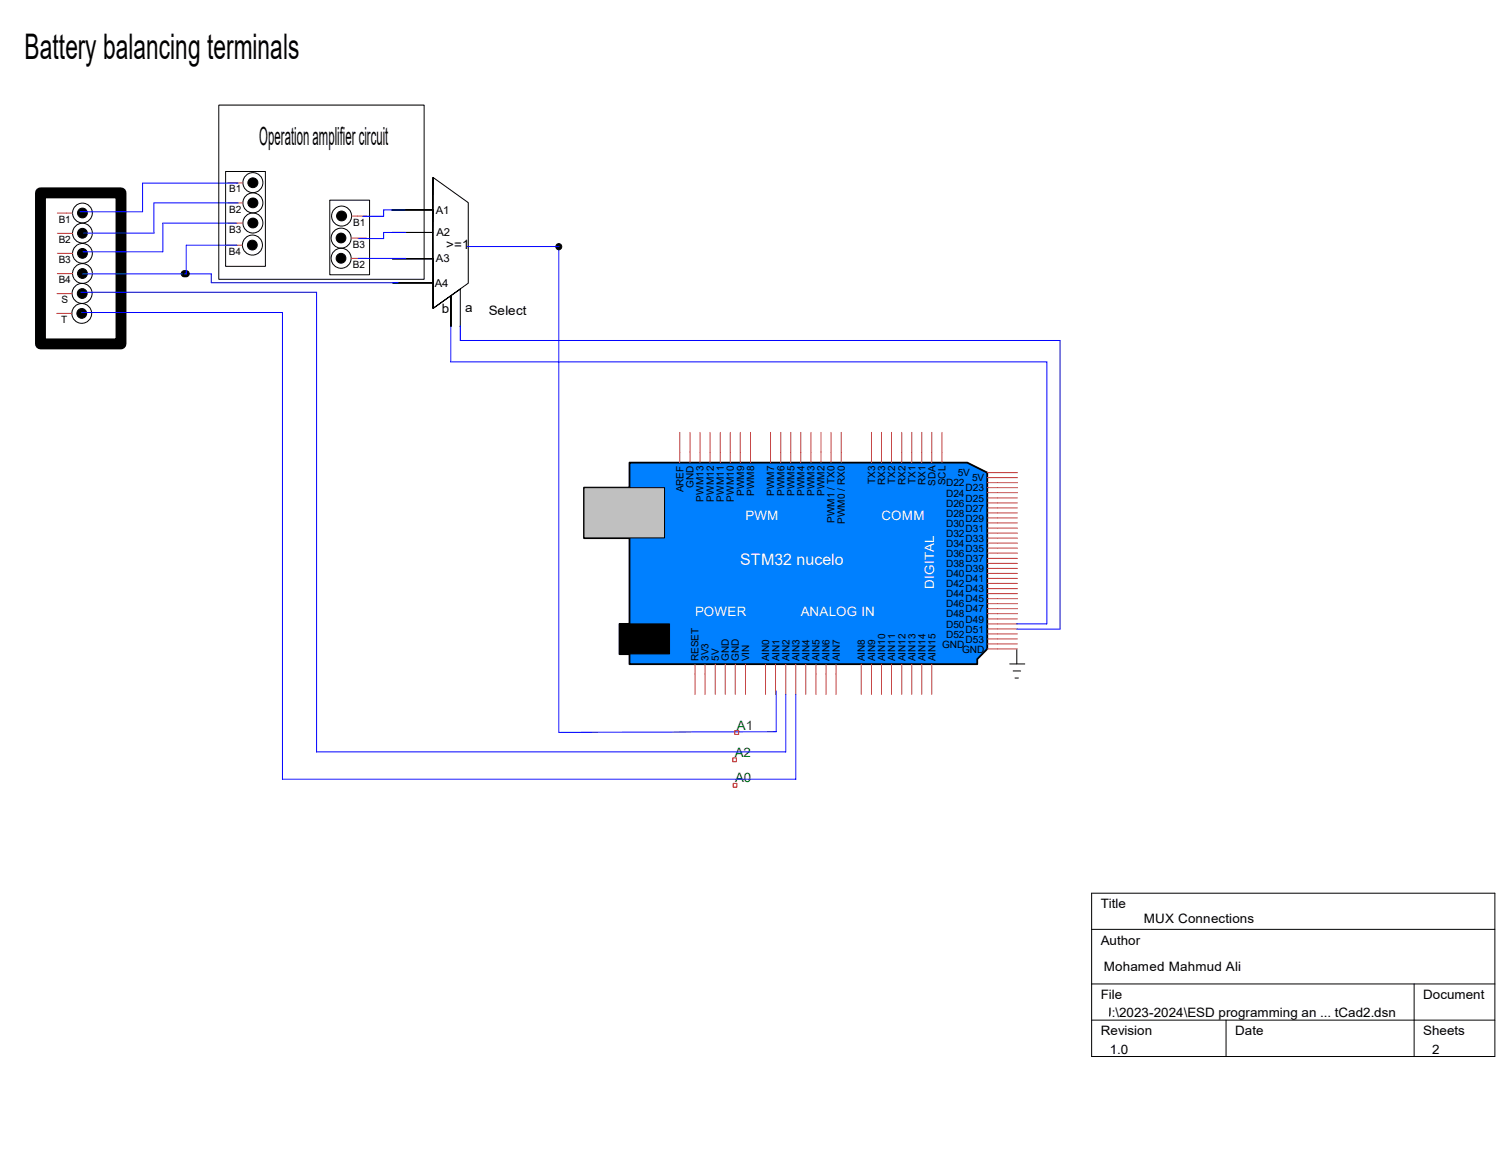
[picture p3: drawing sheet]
<svg xmlns="http://www.w3.org/2000/svg" width="279mm" height="216mm" viewBox="0 0 279 216" stroke-linecap="round" stroke-linejoin="round" font-family="sans-serif">
<path d="M108.7 90.8h8.5v-4.7h62.8l3.8 1.9v32.8l-1.9 1.9v.9h-64.7v-1.8h-1.9v-5.7h1.9v-15.9h-8.5z" fill="#0080ff" stroke="#000" stroke-width=".34"/>
<path d="M115.3 116.1h9.3v5.6h-9.3z" fill="#000" stroke="#000" stroke-width=".19"/>
<g fill="none" stroke="#c04040" stroke-width=".19">
<path d="M126.5 80.5v5.6M128.4 80.5v5.6M130.3 80.5v5.6M132.2 80.5v5.6M134.1 80.5v5.6M135.9 80.5v5.6M137.8 80.5v5.6M139.7 80.5v5.6M143.4 80.5v5.6M145.3 80.5v5.6M147.2 80.5v5.6M149.1 80.5v5.6"/>
<path d="M151 80.5v5.6M152.8 80.5v5.6M154.7 80.5v5.6M156.6 80.5v5.6M162.2 80.5v5.6M164.1 80.5v5.6M165.9 80.5v5.6M167.9 80.5v5.6M169.7 80.5v5.6M171.6 80.5v5.6M173.4 80.5v5.6M175.3 80.5v5.6"/>
<path d="M183.8 88.9h5.6M183.8 88h5.6M183.8 89.8h5.6M183.8 90.8h5.6M183.8 91.7h5.6M183.8 92.7h5.6M183.8 93.6h5.6M183.8 94.5h5.6M183.8 95.5h5.6M183.8 96.4h5.6M183.8 97.3h5.6M183.8 98.3h5.6"/>
<path d="M183.8 99.2h5.6M183.8 100.2h5.6M183.8 101.1h5.6M183.8 102h5.6M183.8 103h5.6M183.8 103.9h5.6M183.8 104.9h5.6M183.8 105.8h5.6M183.8 106.7h5.6M183.8 107.7h5.6M183.8 108.6h5.6M183.8 109.6h5.6"/>
<path d="M183.8 110.5h5.6M183.8 111.4h5.6M183.8 112.4h5.6M183.8 113.3h5.6M183.8 114.2h5.6M183.8 115.2h5.6M183.8 116.1h5.6M183.8 119.8h5.6M142.5 123.6v5.6M144.4 123.6v5.6M146.3 123.6v5.6M148.1 123.6v5.6"/>
<path d="M150 123.6v5.6M151.9 123.6v5.6M153.8 123.6v5.6M155.6 123.6v5.6M160.3 123.6v5.6M162.2 123.6v5.6M164.1 123.6v5.6M165.9 123.6v5.6M167.9 123.6v5.6M169.7 123.6v5.6M171.6 123.6v5.6M173.4 123.6v5.6"/>
<path d="M183.8 120.8h5.6"/>
</g>
<path d="M108.7 90.8h15v9.3h-15z" fill="#c0c0c0" stroke="#000" stroke-width=".19"/>
<g fill="none" stroke="#c04040" stroke-width=".19">
<path d="M10.7 39.7h2.8M42.4 34h2.8M42.4 37.8h2.8M10.5 58.3h2.9M10.6 54.7h2.8M10.7 43.4h2.8M10.7 47.2h2.8M10.7 50.9h2.8M42.3 45.6h2.8M42.4 41.5h2.8M65.4 48.1h2.8M65.4 44.3h2.8"/>
<path d="M65.5 40.2h2.8M183.8 118h5.6M183.8 117.1h5.6M183.8 118.9h5.6M129.4 123.6v5.6M131.2 123.6v5.6M133.1 123.6v5.6M135 123.6v5.6M136.9 123.6v5.6M138.8 123.6v5.6"/>
</g>
<g fill="none" stroke="#000" stroke-width=".19">
<path d="M40.7 19.6h38.3v32.4h-38.3zM42 31.9h7.4v17.7h-7.4zM61.4 37.3h7.4v13.8h-7.4zM80.6 33v24.4l6.6-4.7v-15l-6.6-4.7v6.1h-7.7h7.7v4.2h-7.6h7.6v4.9h-7.6h7.6v4.5h-7.5h7.5v4.7l3.3-2.4v5.8v-5.8l1.8-1.2-.1 6.9M188 123.6h2.8M188.6 124.9h1.4M188.9 126.2h.7M189.3 120.9v2.7M203.2 166.2h75.1v30.4h-75.1zM203.2 173h75.1M203.2 183.1h75.1M203.2 189.9h75.1"/>
<path d="M228.2 189.9v6.7M263.2 183.1v13.5"/>
<circle cx="15.3" cy="39.6" r="1.84"/>
<circle cx="47.1" cy="34" r="1.86"/>
<circle cx="47.1" cy="37.8" r="1.86"/>
<circle cx="15.2" cy="58.3" r="1.84"/>
<circle cx="15.3" cy="54.6" r="1.86"/>
<circle cx="15.3" cy="47.2" r="1.84"/>
<circle cx="15.3" cy="43.4" r="1.84"/>
<circle cx="15.3" cy="50.9" r="1.84"/>
<circle cx="47" cy="45.6" r="1.86"/>
<circle cx="47.1" cy="41.5" r="1.86"/>
<circle cx="63.5" cy="44.3" r="1.86"/>
<circle cx="63.5" cy="48.1" r="1.86"/>
<circle cx="63.6" cy="40.2" r="1.86"/>
</g>
<g fill="#000" stroke="#000" stroke-width=".19">
<circle cx="15.3" cy="39.6" r=".91"/>
<circle cx="47.1" cy="34" r=".92"/>
<circle cx="47.1" cy="37.8" r=".92"/>
<circle cx="15.2" cy="58.3" r=".91"/>
<circle cx="15.3" cy="54.6" r=".91"/>
<circle cx="15.3" cy="43.4" r=".91"/>
<circle cx="15.3" cy="47.2" r=".91"/>
<circle cx="15.3" cy="50.9" r=".91"/>
<circle cx="34.3" cy="50.9" r=".57"/>
<circle cx="34.6" cy="50.9" r=".57"/>
<circle cx="47" cy="45.6" r=".91"/>
<circle cx="47.1" cy="41.5" r=".92"/>
<circle cx="63.5" cy="48.1" r=".91"/>
<circle cx="63.5" cy="44.3" r=".91"/>
<circle cx="63.6" cy="40.2" r=".92"/>
<circle cx="104" cy="45.9" r=".56"/>
</g>
<path d="M7.5 35.9h15v28.1h-15z" fill="none" stroke="#000" stroke-width="2"/>
<g fill="none" stroke="#00f" stroke-width=".19">
<path d="M44.3 37.8h-15.6v5.6h-13.1M44.3 34.1h-17.8v5.3h-11.6M75.4 39.1h-4v1.2h-3.9M15 54.4h43.9v85.6h87.4v-10.8M15.2 58.2h37.4v86.8h95.5v-15.8M15.3 51h24v1.6h34.9M44 41.5h-13.7v5.4h-14.8M44.1 45.6h-9.4v5.4M66.6 48.1h8.9M75.5 43.3h-4.1v1.1h-4.6M87 45.9h17M104 45.8v90.5l40.5-.1v-7.6"/>
<path d="M83.9 60.8v6.6h111v48.7h-5.7M85.7 60.6v2.8h111.6v53.7h-8"/>
</g>
<path d="M136.8 136h.7v.7h-.7zM136.4 141.1h.7v.7h-.7zM136.5 145.8h.7v.7h-.7z" fill="none" stroke="#f00" stroke-width=".19"/>
<text font-size="6.6" x="4.6" y="11">Battery balancing terminals</text>
<text font-size="4.7" x="48.3" y="27">Operation amplifier circuit</text>
<text font-size="3" fill="#fff" x="137.8" y="105.1">STM32 nucelo</text>
<g font-size="2.4">
<text x="83.1" y="46.4">&gt;=1</text>
<text x="82.3" y="58.2">b</text>
<text x="86.6" y="58.1">a</text>
<text x="91" y="58.6">Select</text>
<text x="204.9" y="169.1">Title</text>
<text x="212.9" y="171.7">MUX Connections</text>
<text x="204.9" y="175.8">Author</text>
<text x="204.9" y="185.9">File</text>
<text x="205.4" y="180.7">Mohamed Mahmud Ali</text>
<text x="264.9" y="185.9">Document</text>
<text x="205.1" y="189.3">U:\2023-2024\ESD programming an ... tCad2.dsn</text>
<text x="204.9" y="192.7">Revision</text>
<text x="206.6" y="196.1">1.0</text>
<text x="229.9" y="192.7">Date</text>
<text x="264.9" y="192.7">Sheets</text>
<text x="266.6" y="196.1">2</text>
</g>
<g font-size="2.4" fill="#fff">
<text x="138.8" y="96.8">PWM</text>
<text x="164.1" y="96.8">COMM</text>
<text x="173.9" y="109.6" transform="rotate(-90 173.9 109.6)">DIGITAL</text>
<text x="129.4" y="114.6">POWER</text>
<text x="149.1" y="114.6">ANALOG IN</text>
</g>
<g font-size="2.4" fill="#008020">
<text x="137.2" y="135.8">A1</text>
<text x="136.8" y="140.9">A2</text>
<text x="136.8" y="145.6">A0</text>
</g>
<g font-size="2">
<text x="81.1" y="39.8">A1</text>
<text x="81.2" y="43.9">A2</text>
<text x="80.9" y="53.4">A4</text>
<text x="81.2" y="48.7">A3</text>
</g>
<g font-size="1.9">
<text x="42.7" y="35.8">B1</text>
<text x="10.9" y="41.4">B1</text>
<text x="42.7" y="39.6">B2</text>
<text x="10.9" y="45.2">B2</text>
<text x="42.6" y="47.4">B4</text>
<text x="42.7" y="43.3">B3</text>
<text x="65.7" y="46.1">B3</text>
<text x="65.7" y="42">B1</text>
<text x="10.9" y="49">B3</text>
<text x="10.9" y="52.7">B4</text>
<text x="65.7" y="49.9">B2</text>
<text x="11.4" y="56.4">S</text>
<text x="11.4" y="60.2">T</text>
<text x="178.3" y="88.6">5V</text>
<text x="180.9" y="89.6">5V</text>
<text x="127.3" y="91.7" transform="rotate(-90 127.3 91.7)">AREF</text>
<text x="129.1" y="90.8" transform="rotate(-90 129.1 90.8)">GND</text>
<text x="131" y="93.3" transform="rotate(-90 131 93.3)">PWM13</text>
<text x="132.9" y="93.3" transform="rotate(-90 132.9 93.3)">PWM12</text>
<text x="134.7" y="93.3" transform="rotate(-90 134.7 93.3)">PWM11</text>
<text x="136.6" y="93.3" transform="rotate(-90 136.6 93.3)">PWM10</text>
<text x="138.5" y="92.3" transform="rotate(-90 138.5 92.3)">PWM9</text>
<text x="140.4" y="92.3" transform="rotate(-90 140.4 92.3)">PWM8</text>
<text x="144.1" y="92.3" transform="rotate(-90 144.1 92.3)">PWM7</text>
<text x="146" y="92.3" transform="rotate(-90 146 92.3)">PWM6</text>
<text x="147.9" y="92.3" transform="rotate(-90 147.9 92.3)">PWM5</text>
<text x="149.7" y="92.3" transform="rotate(-90 149.7 92.3)">PWM4</text>
<text x="151.6" y="92.3" transform="rotate(-90 151.6 92.3)">PWM3</text>
<text x="153.5" y="92.3" transform="rotate(-90 153.5 92.3)">PWM2</text>
<text x="162.9" y="90.1" transform="rotate(-90 162.9 90.1)">TX3</text>
<text x="164.8" y="90.3" transform="rotate(-90 164.8 90.3)">RX3</text>
<text x="166.6" y="90.1" transform="rotate(-90 166.6 90.1)">TX2</text>
<text x="168.5" y="90.3" transform="rotate(-90 168.5 90.3)">RX2</text>
<text x="170.4" y="90.1" transform="rotate(-90 170.4 90.1)">TX1</text>
<text x="172.3" y="90.3" transform="rotate(-90 172.3 90.3)">RX1</text>
<text x="174.2" y="90.5" transform="rotate(-90 174.2 90.5)">SDA</text>
<text x="176" y="90.3" transform="rotate(-90 176 90.3)">SCL</text>
<text x="176.1" y="90.5">D22</text>
<text x="176.1" y="92.4">D24</text>
<text x="176.1" y="94.3">D26</text>
<text x="179.7" y="91.4">D23</text>
<text x="179.7" y="93.3">D25</text>
<text x="179.7" y="95.2">D27</text>
<text x="155.4" y="97.3" transform="rotate(-90 155.4 97.3)">PWM1 / TX0</text>
<text x="157.3" y="97.5" transform="rotate(-90 157.3 97.5)">PWM0 / RX0</text>
<text x="176.1" y="96.1">D28</text>
<text x="176.1" y="98">D30</text>
<text x="176.1" y="99.9">D32</text>
<text x="176.1" y="101.8">D34</text>
<text x="179.7" y="97.1">D29</text>
<text x="179.7" y="99">D31</text>
<text x="179.7" y="100.8">D33</text>
<text x="176.1" y="103.7">D36</text>
<text x="176.1" y="105.5">D38</text>
<text x="176.1" y="107.4">D40</text>
<text x="179.7" y="102.7">D35</text>
<text x="179.7" y="104.6">D37</text>
<text x="179.7" y="106.5">D39</text>
<text x="176.1" y="109.3">D42</text>
<text x="176.1" y="111.2">D44</text>
<text x="176.1" y="113">D46</text>
<text x="179.7" y="108.3">D41</text>
<text x="179.7" y="110.2">D43</text>
<text x="179.7" y="112.1">D45</text>
<text x="179.7" y="114">D47</text>
<text x="176.1" y="114.9">D48</text>
<text x="176.1" y="116.8">D50</text>
<text x="176.1" y="118.7">D52</text>
<text x="179.7" y="115.9">D49</text>
<text x="179.7" y="117.7">D51</text>
<text x="179.7" y="119.6">D53</text>
<text x="130" y="123.1" transform="rotate(-90 130 123.1)">RESET</text>
<text x="131.9" y="123.1" transform="rotate(-90 131.9 123.1)">3V3</text>
<text x="133.8" y="123.1" transform="rotate(-90 133.8 123.1)">5V</text>
<text x="135.7" y="123.1" transform="rotate(-90 135.7 123.1)">GND</text>
<text x="137.5" y="123.1" transform="rotate(-90 137.5 123.1)">GND</text>
<text x="139.4" y="123.1" transform="rotate(-90 139.4 123.1)">VIN</text>
<text x="143.2" y="123.1" transform="rotate(-90 143.2 123.1)">AIN0</text>
<text x="145.1" y="123.1" transform="rotate(-90 145.1 123.1)">AIN1</text>
<text x="146.9" y="123.1" transform="rotate(-90 146.9 123.1)">AIN2</text>
<text x="148.8" y="123.1" transform="rotate(-90 148.8 123.1)">AIN3</text>
<text x="150.7" y="123.1" transform="rotate(-90 150.7 123.1)">AIN4</text>
<text x="152.6" y="123.1" transform="rotate(-90 152.6 123.1)">AIN5</text>
<text x="154.4" y="123.1" transform="rotate(-90 154.4 123.1)">AIN6</text>
<text x="156.3" y="123.1" transform="rotate(-90 156.3 123.1)">AIN7</text>
<text x="161" y="123.1" transform="rotate(-90 161 123.1)">AIN8</text>
<text x="162.9" y="123.1" transform="rotate(-90 162.9 123.1)">AIN9</text>
<text x="164.8" y="123.1" transform="rotate(-90 164.8 123.1)">AIN10</text>
<text x="166.6" y="123.1" transform="rotate(-90 166.6 123.1)">AIN11</text>
<text x="168.5" y="123.1" transform="rotate(-90 168.5 123.1)">AIN12</text>
<text x="170.4" y="123.1" transform="rotate(-90 170.4 123.1)">AIN13</text>
<text x="172.3" y="123.1" transform="rotate(-90 172.3 123.1)">AIN14</text>
<text x="174.2" y="123.1" transform="rotate(-90 174.2 123.1)">AIN15</text>
<text x="175.4" y="120.5">GND</text>
<text x="179.1" y="121.5">GND</text>
</g>
</svg>
